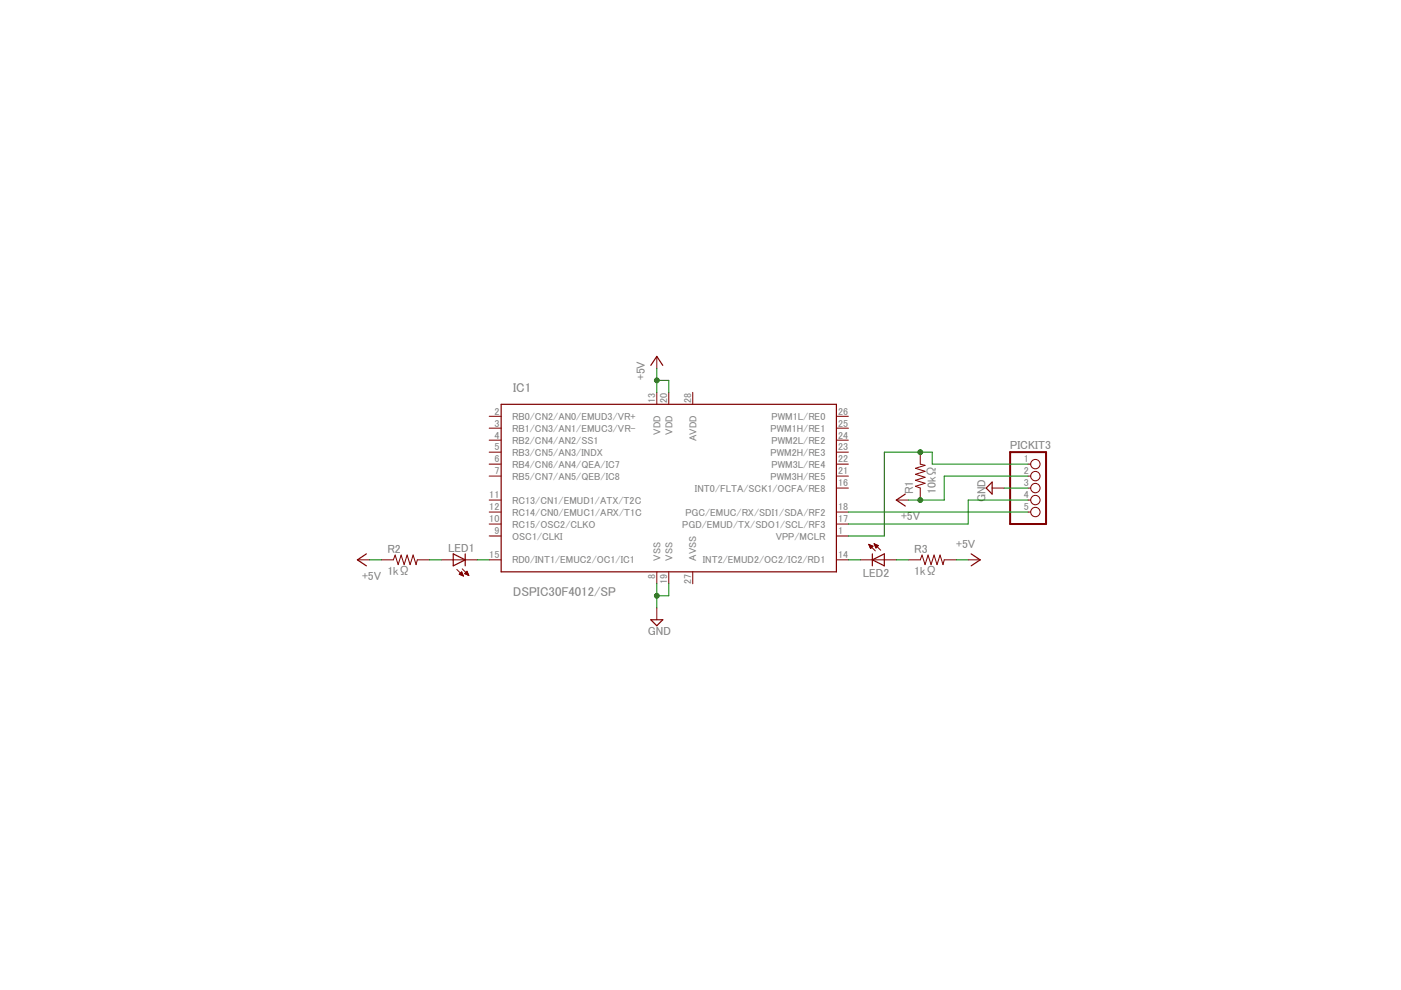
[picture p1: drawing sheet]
<svg xmlns="http://www.w3.org/2000/svg" width="297mm" height="210mm" viewBox="0 0 297 210" stroke-linecap="round" stroke-linejoin="round" font-family="sans-serif">
<path d="M138 77.5l1.3-1.9 1.2 1.9M106.3 85.7h71v35.5h-71zM77.7 117.4l-1.9 1.3 1.9 1.3M96.1 117.4l2.5 1.3-2.5 1.3zM98.6 117.4v2.6M185 118.7l2.5-1.3v2.6zM185 117.4v2.6M191.9 104.8l-1.9 1.2 1.9 1.3M205.9 117.4l1.9 1.3-1.9 1.3M210.4 102.2v2.6l-1.3-1.3zM138 131.4h2.5l-1.2 1.3z" fill="none" stroke="#800000" stroke-width=".25"/>
<g fill="none" stroke="#800000" stroke-width=".21">
<path d="M139.3 75.6v2.5M103.7 88.3h2.6M103.7 90.8h2.6M103.7 93.3h2.6M103.7 95.9h2.6M103.7 98.4h2.6M139.3 83.2v2.5M141.8 83.2v2.5M146.9 83.2v2.5M177.3 88.3h2.6M177.3 90.8h2.6M177.3 93.3h2.6"/>
<path d="M177.3 95.9h2.6M177.3 98.4h2.6M195.1 95.9v2.5l1 .3-2 .6 2 .6-2 .7 2 .6-2 .6 2 .7-2 .6 1 .4v2.5M218 98.4h.5M75.8 118.7h2.5M80.9 118.7h2.5l.4-1 .6 2 .6-2 .7 2 .6-2 .7 2 .6-2 .6 2 .3-1h2.5M93.6 118.7h7.6M103.7 100.9h2.6M103.7 106h2.6M103.7 108.6h2.6M103.7 111.1h2.6M103.7 113.6h2.6"/>
<path d="M103.7 118.7h2.6M177.3 100.9h2.6M177.3 108.6h2.6M177.3 111.1h2.6M177.3 113.6h2.6M177.3 118.7h2.6M177.3 103.5h2.6M182.4 118.7h7.6M184.2 115.4l1.4 1.4M184.2 115.4h.1M184.2 115.4l.9 .4-.5 .5M184.2 115.4l.4 .9"/>
<path d="M184.3 115.5h.2M184.3 115.7h.5M184.4 115.8h.7M184.4 115.9h.6M184.5 116h.4M184.5 116.1h.2M184.6 116.3h.1M185.3 115.3l1.4 1.4M185.3 115.3l.9 .4M185.3 115.3l.4 .9 .5-.5M185.4 115.3h.1M185.4 115.4h.3"/>
<path d="M185.4 115.5h.5M185.5 115.7h.7M185.5 115.8h.6M185.6 115.9h.4M185.7 116h.2M185.7 116.1h.1M190 106h2.6M192.6 118.7h2.5l.4-1 .6 2 .7-2 .6 2 .6-2 .7 2 .6-2 .6 2 .3-1h2.5M205.3 118.7h2.5M210.4 103.5h2.5M218 100.9h.5M218 106h.5"/>
<path d="M218 108.6h.5M218 103.5h.5M96.9 120.7l1.4 1.4M97.4 121.8l.5-.6 .4 .9zM97.4 121.7h.6M97.5 121.8h.6M97.6 121.6h.4M97.7 121.5h.3M97.7 121.9h.4M97.8 121.3h.1M98 120.6l1.4 1.4M98 122h.2"/>
<path d="M98.5 121.6l.5-.5 .4 .9zM98.6 121.6h.6M98.6 121.7h.7M98.7 121.5h.4M98.8 121.3h.3M98.9 121.8h.4M98.9 121.2h.1M99.2 121.9h.2M139.3 121.2v2.6M139.3 128.9v2.5M141.8 121.2v2.6M146.9 121.2v2.6"/>
<circle cx="219.5" cy="98.4" r=".99"/>
<circle cx="219.5" cy="100.9" r=".99"/>
<circle cx="219.5" cy="103.5" r=".99"/>
<circle cx="219.5" cy="106" r=".99"/>
<circle cx="219.5" cy="108.6" r=".99"/>
</g>
<path d="M214.2 95.9h7.6v15.2h-7.6z" fill="none" stroke="#800000" stroke-width=".42"/>
<g fill="none" stroke="#008000" stroke-width=".21">
<path d="M139.3 78.1v5.1M139.3 80.6h2.5v2.6M218 98.4h-20.3v-2.5h-10.2v17.7h-7.6M78.3 118.7h2.6M91 118.7h2.6M101.2 118.7h2.5M179.9 108.6h38.1M179.9 118.7h2.5M190 118.7h2.6M202.7 118.7h2.6M212.9 103.5h5.1M218 100.9h-17.8v5.1h-7.6"/>
<path d="M218 106h-12.7v5.1h-25.4M139.3 123.8v5.1M141.8 123.8v2.5h-2.5"/>
</g>
<g fill="#008000" stroke="#008000" stroke-width=".21">
<circle cx="195.1" cy="95.9" r=".51"/>
<circle cx="139.3" cy="126.3" r=".51"/>
<circle cx="139.3" cy="80.6" r=".51"/>
<circle cx="195.1" cy="106" r=".51"/>
</g>
<g font-size="2.7" fill="#808080">
<text x="108.8" y="83.2">IC1</text>
<text x="108.8" y="126.3">DSPIC30F4012/SP</text>
</g>
<g font-size="2.5" fill="#808080">
<text x="136.7" y="80.6" transform="rotate(-90 136.7 80.6)">+5V</text>
<text x="214.2" y="95.2">PICKIT3</text>
<text x="193.6" y="104.8" transform="rotate(-90 193.6 104.8)">R1</text>
<text x="198.4" y="104.8" transform="rotate(-90 198.4 104.8)">10kΩ</text>
<text x="209" y="106.5" transform="rotate(-90 209 106.5)">GND</text>
<text x="191" y="110.3">+5V</text>
<text x="82.1" y="117.2">R2</text>
<text x="95" y="116.9">LED1</text>
<text x="193.8" y="117.2">R3</text>
<text x="202.7" y="116.2">+5V</text>
<text x="76.8" y="123">+5V</text>
<text x="82.1" y="122">1kΩ</text>
<text x="182.9" y="122.3">LED2</text>
<text x="193.8" y="122">1kΩ</text>
<text x="137.4" y="134.6">GND</text>
</g>
<g font-size="2.1" fill="#808080">
<text x="104.8" y="87.9">2</text>
<text x="108.6" y="89">RB0/CN2/AN0/EMUD3/VR+</text>
<text x="138.9" y="85.4" transform="rotate(-90 138.9 85.4)">13</text>
<text x="141.4" y="85.4" transform="rotate(-90 141.4 85.4)">20</text>
<text x="146.5" y="85.4" transform="rotate(-90 146.5 85.4)">28</text>
<text x="163.6" y="89">PWM1L/RE0</text>
<text x="177.7" y="87.9">26</text>
<text x="104.8" y="90.4">3</text>
<text x="104.8" y="93">4</text>
<text x="104.8" y="95.5">5</text>
<text x="108.6" y="91.6">RB1/CN3/AN1/EMUC3/VR-</text>
<text x="108.6" y="94.1">RB2/CN4/AN2/SS1</text>
<text x="140" y="92.2" transform="rotate(-90 140 92.2)">VDD</text>
<text x="142.6" y="92.2" transform="rotate(-90 142.6 92.2)">VDD</text>
<text x="147.6" y="93.5" transform="rotate(-90 147.6 93.5)">AVDD</text>
<text x="163.4" y="91.6">PWM1H/RE1</text>
<text x="163.6" y="94.1">PWM2L/RE2</text>
<text x="177.7" y="90.4">25</text>
<text x="177.7" y="93">24</text>
<text x="177.7" y="95.5">23</text>
<text x="104.8" y="98.1">6</text>
<text x="104.8" y="100.6">7</text>
<text x="108.6" y="96.6">RB3/CN5/AN3/INDX</text>
<text x="108.6" y="99.2">RB4/CN6/AN4/QEA/IC7</text>
<text x="108.6" y="101.7">RB5/CN7/AN5/QEB/IC8</text>
<text x="163.4" y="96.6">PWM2H/RE3</text>
<text x="163.4" y="101.7">PWM3H/RE5</text>
<text x="163.6" y="99.2">PWM3L/RE4</text>
<text x="177.7" y="98.1">22</text>
<text x="177.7" y="100.6">21</text>
<text x="217.1" y="98.1">1</text>
<text x="217.1" y="100.6">2</text>
<text x="103.7" y="105.7">11</text>
<text x="108.6" y="106.8">RC13/CN1/EMUD1/ATX/T2C</text>
<text x="147.3" y="104.2">INT0/FLTA/SCK1/OCFA/RE8</text>
<text x="177.7" y="103.1">16</text>
<text x="217.1" y="103.1">3</text>
<text x="217.1" y="105.7">4</text>
<text x="103.7" y="108.2">12</text>
<text x="103.7" y="110.7">10</text>
<text x="104.8" y="113.3">9</text>
<text x="108.6" y="109.3">RC14/CN0/EMUC1/ARX/T1C</text>
<text x="108.6" y="111.9">RC15/OSC2/CLKO</text>
<text x="144.7" y="111.9">PGD/EMUD/TX/SDO1/SCL/RF3</text>
<text x="145.3" y="109.3">PGC/EMUC/RX/SDI1/SDA/RF2</text>
<text x="177.7" y="108.2">18</text>
<text x="177.7" y="110.7">17</text>
<text x="177.7" y="113.3">1</text>
<text x="217.1" y="108.2">5</text>
<text x="103.7" y="118.4">15</text>
<text x="108.6" y="114.4">OSC1/CLKI</text>
<text x="108.6" y="119.5">RD0/INT1/EMUC2/OC1/IC1</text>
<text x="140" y="118.9" transform="rotate(-90 140 118.9)">VSS</text>
<text x="142.6" y="118.9" transform="rotate(-90 142.6 118.9)">VSS</text>
<text x="147.6" y="118.9" transform="rotate(-90 147.6 118.9)">AVSS</text>
<text x="149" y="119.5">INT2/EMUD2/OC2/IC2/RD1</text>
<text x="164.5" y="114.4">VPP/MCLR</text>
<text x="177.7" y="118.4">14</text>
<text x="138.9" y="122.7" transform="rotate(-90 138.9 122.7)">8</text>
<text x="141.4" y="123.8" transform="rotate(-90 141.4 123.8)">19</text>
<text x="146.5" y="123.8" transform="rotate(-90 146.5 123.8)">27</text>
</g>
</svg>
